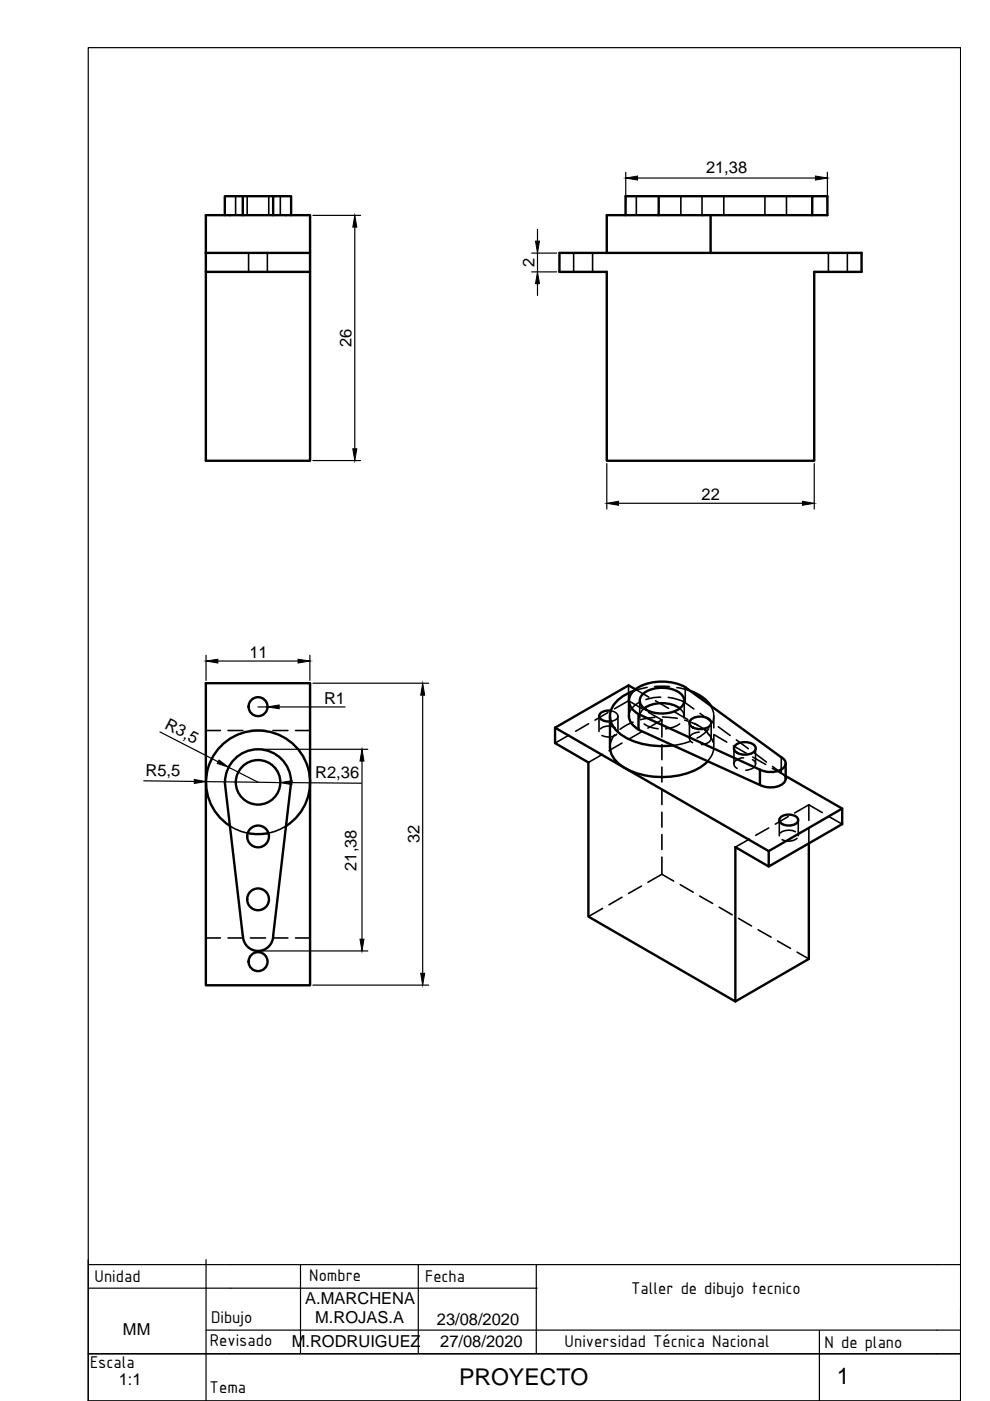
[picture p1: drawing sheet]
<svg xmlns="http://www.w3.org/2000/svg" width="210mm" height="297mm" viewBox="0 0 210 297" stroke-linecap="round" stroke-linejoin="round" font-family="sans-serif">
<!-- layer: MD_Visible -->
<g fill="none" stroke="#000" stroke-width=".51">
<path d="M43.6 53.6h22.1v4h-22.1zM43.6 57.6v40.1h22.1v-40.1M51.5 45.6h6.4v-4h3.8v4M51.5 41.6h-3.8v4M57.9 41.6h-6.4v4h-7.9v8M57.9 45.6h7.8v8M118.6 53.6h64.1v4h-10.1v40.1h-43.9v-40.1h-10.1zM139.7 41.6h-7.1v4M150.7 45.6v8M172.2 45.6h3.2v-4h-3.2v4h-43.5v8M172.2 41.6h-32.5v4M43.6 144.9h22.1v64h-22.1z"/>
<path d="M117.7 154.3v3.3l7.1 4.1v32.6l31.1 18v-32.7l7.1 4.1 15.6-9v-3.3l-15.6 9.1v3.2M117.7 154.3l45.3 26.2M129.3 151.8v6.6a5.6 5.6 0 0 0 3.7 4.7 17.1 17.1 0 0 0 15.7-.5l1.4-1.2M129.5 150.7h-.9a1.34 1.34 0 0 0-1.5 1.4 2.31 2.31 0 0 0 2.3 .9M133.3 151.8a3.5 3.5 0 0 0 2.1 2.9M133.3 148.6v3.2M134.3 146.5a7.2 7.2 0 0 0-4.9 4.6 4.9 4.9 0 0 0 2.9 5.1 16.5 16.5 0 0 0 10.4 1.8M134.7 146.2l-1.4-.9-15.6 9M135.4 151.4l25.7 11.8v3.2l-25.7-11.7zM135.4 151.4a2.96 2.96 0 0 1-1.4-4.5 9.3 9.3 0 0 1 8.5-2.2l1.9 .6 .9 .4 20.3 14.8a1.38 1.38 0 0 1 1 1.3 1.38 1.38 0 0 1-1 1.3 5 5 0 0 1-4.5 0M136.4 147.1a6.9 6.9 0 0 1 7.9 0 1.96 1.96 0 0 1-.6 3.4 7.1 7.1 0 0 1-7.3-.4 1.84 1.84 0 0 1 0-3zM136.6 150.2a7.1 7.1 0 0 1 7.5 0"/>
<path d="M146.5 146.5l2.2 1.1 1.1 1 .9 1M146.5 152.6a3.1 3.1 0 0 1 4.2 .3 1.44 1.44 0 0 1-1.6 1.6 2.76 2.76 0 0 1-2.8-.9v-.7zM155.9 158a3.1 3.1 0 0 1 4.3 .3 1.44 1.44 0 0 1-1.7 1.7 2.76 2.76 0 0 1-2.8-1v-.7zM47.7 165.9l3.8 32.5M47.7 165.9a7 7 0 0 1 7-7 7 7 0 0 1 7 7M48.8 175.1a11 11 0 0 1-2.4-16.4 11 11 0 0 1 16.6 0 11 11 0 0 1-2.4 16.4M52.5 176.6l2.5 .3 1.9-.3M61.7 165.9l-3.8 32.5M165.4 173.3a2.64 2.64 0 0 1 3.8 .4 1.64 1.64 0 0 1-2 1.3 1.64 1.64 0 0 1-1.9-1.3zM166.6 161.9v3.2a2.82 2.82 0 0 1-3.2 1.8l-1.2-.1-1.1-.4M166.6 164.5l12 6.9M171.5 178.8v24.5l-15.6 9"/>
<path d="M51.5 198.4a3.2 3.2 0 0 0 3.2 3.2 3.2 3.2 0 0 0 3.2-3.2"/>
<circle cx="54.7" cy="149.8" r="2.01"/>
<circle cx="54.7" cy="177.3" r="2.31"/>
<circle cx="54.7" cy="165.9" r="4.7"/>
<circle cx="54.7" cy="190.7" r="2.31"/>
<circle cx="54.7" cy="203.9" r="2.01"/>
</g>
<!-- layer: MD_Oculto -->
<g fill="none" stroke="#000" stroke-width=".34">
<path d="M50 41.6v4M52.4 41.6v4M52.7 53.6v4M56.7 53.6v4M57 41.6v4M59.4 41.6v4M121.6 53.6v4M125.6 53.6v4M134.9 41.6v4M144.4 41.6v4M148.8 41.6v4M153.5 41.6v4"/>
<path d="M162.2 41.6v4M166.8 41.6v4M175.6 53.6v4M179.7 53.6v4M43.6 154.9h3.1M48.3 154.9h3.2M53.1 154.9h3.2M57.9 154.9h3.1M62.7 154.9h3M120.6 155.9l-2.9 1.7M124.8 153.4l-2.8 1.7M127 151.8v3.3"/>
<path d="M127.8 159.9l-3 1.8M128.9 151.1l-2.7 1.6M129.5 150.7a1.2 1.2 0 0 1 1.4 1.6l-.5 .4-1.1 .3M130.3 155.8a4.3 4.3 0 0 0-1 2.6M130.4 154.3a2.89 2.89 0 0 0-3.1 .2M130.8 155.6a2.77 2.77 0 0 1-3.2 .3M131 151.8v3.3M131.9 157.6l-2.8 1.6M133.3 148.6l-3 1.7M133.3 148.6l2.8 1.6M133.3 145.3v3.3M134.2 153.1l-1.1 .5-1.7 1"/>
<path d="M134.7 146.2l2.9 1.6M135.5 148.9a3.6 3.6 0 0 0-2.2 2.9M135.6 148.6v3.2M136 155.2l-2.7 1.5M136.6 153.5a6.4 6.4 0 0 0 2.9 1M136.6 150.2a1.95 1.95 0 0 0-.9 2M137.2 145.7l-2.9 .8M137.5 151l2.8 1.6M138.8 145.6h3.1M138.9 152.1l-3.2 .5M139 148.6l2.7 1.6M140.1 147.8l-1.5 .1-1.7 .4"/>
<path d="M140.3 152.6l-2.9 1.8M140.3 152.6v3.7M140.3 157.9v3.2M140.5 152l3.1 .3M141.7 147.9a9.6 9.6 0 0 1 3.6 1.1M143.1 151l2.7 1.6M143.5 145.8l2.9 .7M144.1 150.2a1.78 1.78 0 0 1 .9 2M144.1 153.5a5.9 5.9 0 0 1-3 1M145.1 148.6v3.2M145.2 152.7l2.9 1.2M145.3 145.7v3.3l1.8 1.3"/>
<path d="M146.2 153.3v3.2M146.3 157.2l-1.1 .4-2.5 .5M147.2 153.4l2.8 1.6M148.3 155.2a1.87 1.87 0 0 0-2.1 1.4l.1 .4 .6 .5M148.4 151.2l2.6 1.9M149.4 154.8a4.7 4.7 0 0 1 1.8 2.5M150.1 155.6a1 1 0 0 1 .7 1 1 1 0 0 1-.8 .9l-1.3 .3M150.3 154.5a7.4 7.4 0 0 1-2.5 2M150.7 149.6a3.7 3.7 0 0 1 .4 3.6M150.8 153.3v3.2M151.3 158.9a4.4 4.4 0 0 1-1.3 2.5M151.3 155.7l2.8 1.6"/>
<path d="M151.3 151.8v2.5M151.3 155.9v2.5M152.3 154.1l2.5 1.8M155.5 158.1l2.7 1.6M155.6 158.7v3.3M156.1 156.9l2.6 1.8M160 159.7l2.5 1.9M160.2 158.7v3.3M48.8 175.2l2.4 1.1 1.3 .3M60.6 175.2l-2.4 1.1-1.3 .3M140.3 162.6v3.2M140.3 167.4v3.2"/>
<path d="M140.3 172.2v3.2M140.3 176.9v3.2M157.6 160.7a1.88 1.88 0 0 0-2 1.3 1.09 1.09 0 0 0 .7 .9M158.9 177.9l-3 1.7M159.6 161.1a1.06 1.06 0 0 1 .6 1.2 1.06 1.06 0 0 1-1.1 .8l-1 .2M159.6 160.5l2.7 1.6M163 175.5l-2.8 1.6M163.7 162.9l2.9 1.6M163.8 162.5l1.9 1.4M165.2 173.9v3.3M165.7 163.9a1.66 1.66 0 0 1 .9 1.2M165.7 160.6v3.3"/>
<path d="M167.1 173.1l-2.7 1.6M168.7 176.3a3.1 3.1 0 0 0-3.2 .3M169 177.7a2.94 2.94 0 0 1-3.2 .3M169.2 173.9v3.3M171.5 170.6l-3 1.8M171.5 170.6l2.8 1.7M171.5 170.6v3.3M171.5 175.5v3.3M175.7 173.1l2.9 1.6M43.6 198.9h3.1M48.3 198.9h3.2M53.1 198.9h3.2"/>
<path d="M57.9 198.9h3.1M62.7 198.9h3M127.8 192.6l-3 1.7M131.9 190.2l-2.8 1.6M136 187.9l-2.7 1.5M140.3 181.7v3.7M140.3 185.4l-2.9 1.7M140.3 185.4l2.5 1.4M144.2 187.6l2.8 1.6M148.3 190l2.8 1.5M152.5 192.3l2.7 1.7M156.6 194.7l2.7 1.6"/>
<path d="M160.7 197.1l2.8 1.6M164.8 199.5l2.8 1.6M169 201.9l2.5 1.4"/>
</g>
<!-- layer: Cotas -->
<path d="M18.7 10.1h185v286.9h-185z" fill="none" stroke="#000" stroke-width=".25"/>
<!-- layer: 0 -->
<g fill="none" stroke="#000" stroke-width=".25">
<path d="M132.7 36.5v6.5M135.2 37.7h37.7M175.4 36.5v6.5M66.3 45.7h10.2M75.2 48.2v47M112.7 53.7h5.3M112.7 57.6h5.3M114 48.6v2.5M114 53.7v3.9M114 60.1v2.5M66.3 97.6h10.2M128.7 98.3v9.6"/>
<path d="M172.6 98.3v9.6M131.1 106.7h39M43.7 138.9v5.4M65.7 138.9v5.4M33.9 155.2l12.4 6.3M46.2 140.2h17M54.7 149.9h2M55.3 158.9h22.7M59.2 149.9h14M66.3 144.9h24.6M89.6 147.4v59M30.5 165.6l10.7 .1"/>
<path d="M43.7 165.7l11 .1M48.5 162.7l6.2 3.1M54.7 165.8l4.7 .1M61.9 165.9l14.7 .2M76.8 161.4v37.7M55.3 201.6h22.7M66.3 208.9h24.6M18.7 267.1v29.9M18.9 268.1h180M18.9 273.1h95M43.7 267.1v29.9M63.7 268.1v18.9"/>
<path d="M88.7 268.1v18.9M113.7 268.1v18.9M18.7 287h180M43.7 282h155"/>
</g>
<g fill="#000" stroke="#000" stroke-width=".21">
<path d="M132.7 37.7l2.5-.4v.9zM172.9 37.3l2.5 .4-2.5 .5zM75.2 45.7l.4 2.5h-.8zM113.5 51.1h.9l-.4 2.6zM114 57.6l.4 2.5h-.9zM74.8 95.2h.8l-.4 2.4zM128.7 106.7l2.4-.4v.8zM170.1 106.3l2.5 .4-2.5 .4zM43.7 140.2l2.5-.4v.8zM63.2 139.8l2.5 .4-2.5 .4zM56.7 149.9l2.5-.4v.8zM89.6 144.9l.4 2.5h-.8z"/>
<path d="M41.2 165.3l2.5 .4-2.5 .4zM46.4 161.1l2.1 1.6-2.4-.8zM59.4 165.9l2.5-.4v.9zM76.8 158.9l.4 2.5h-.9zM76.3 199.1h.9l-.4 2.5zM89.2 206.4h.8l-.4 2.5z"/>
</g>
<!-- layer: CajetinLine -->
<path d="M198.9 268.1h4.8M203.7 277.1v19.9h-185M173.7 282.1v14.9M198.7 287h5M198.7 282h5" fill="none" stroke="#000" stroke-width=".25"/>
<g font-size="4.9">
<text x="97.3" y="293.7">PROYECTO</text>
<text x="177.4" y="293.4">1</text>
</g>
<g font-size="3.9">
<text x="20.1" y="271.8">Unidad</text>
<text x="65.6" y="271.5">Nombre</text>
<text x="90.1" y="271.8">Fecha</text>
<text x="133.8" y="274.3">Taller de dibujo tecnico</text>
<text x="44.7" y="280.5">Dibujo</text>
<text x="44.5" y="285.4">Revisado</text>
<text x="119.7" y="285.7">Universidad Técnica Nacional</text>
<text x="174.8" y="285.8">N de plano</text>
<text x="19.1" y="290.1">Escala</text>
<text x="44.4" y="295.3">Tema</text>
</g>
<g font-size="3.5">
<text x="149.7" y="36.6">21,38</text>
<text x="113.3" y="56.6" transform="rotate(-90 113.3 56.6)">2</text>
<text x="74.5" y="73.6" transform="rotate(-90 74.5 73.6)">26</text>
<text x="148.8" y="106.1">22</text>
<text x="52.9" y="139.6">11</text>
<text x="68.7" y="149.3">R1</text>
<text x="34.8" y="154.3" transform="rotate(27 34.8 154.3)">R3,5</text>
<text x="30.9" y="164.5" transform="rotate(1 30.9 164.5)">R5,5</text>
<text x="66.8" y="164.9" transform="rotate(1 66.8 164.9)">R2,36</text>
<text x="88.9" y="178.8" transform="rotate(-90 88.9 178.8)">32</text>
<text x="75.6" y="184.6" transform="rotate(-90 75.6 184.6)">21,38</text>
<text x="64.7" y="276.5">A.MARCHENA</text>
<text x="66.8" y="280.5">M.ROJAS.A</text>
<text x="92.6" y="281">23/08/2020</text>
<text x="26.1" y="283">MM</text>
<text x="61.8" y="285.6">M.RODRUIGUEZ</text>
<text x="93.3" y="285.7">27/08/2020</text>
<text x="25.2" y="293.7">1:1</text>
</g>
</svg>
